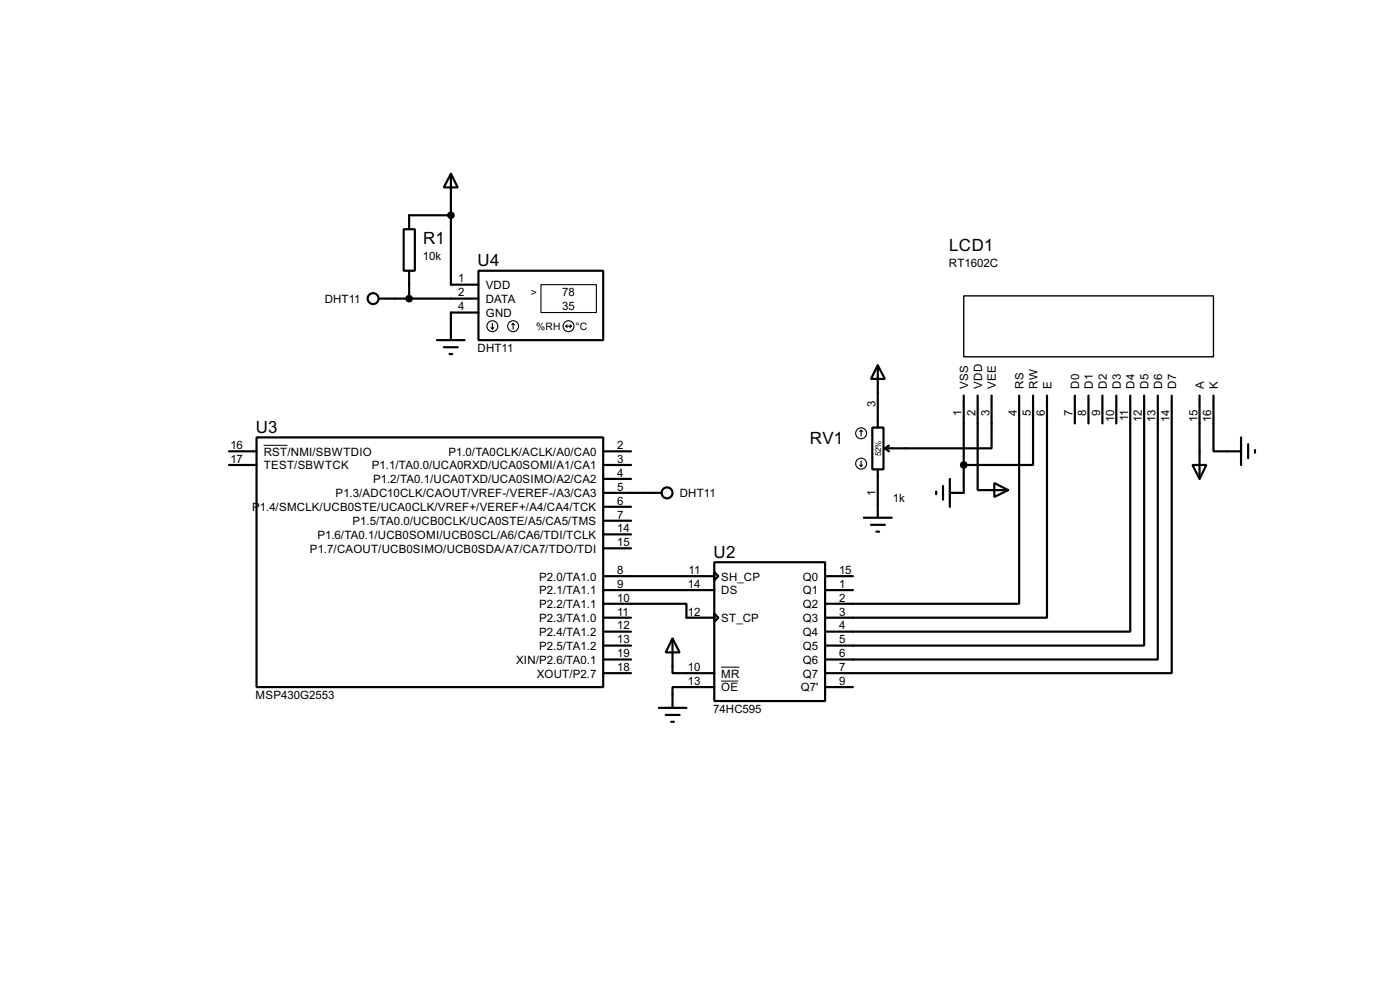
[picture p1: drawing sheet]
<svg xmlns="http://www.w3.org/2000/svg" width="256mm" height="180mm" viewBox="0 0 256 180" stroke-linecap="round" stroke-linejoin="round" font-family="sans-serif">
<g fill="none" stroke="#000" stroke-width=".4">
<path d="M82.6 31.8l1.3 2.5h-2.6zM82.6 31.8v20.3h5.1M82.6 39.4h-7.6v2.6M69.4 54.7h18.3M74 42h2v7.6h-2zM75 49.6v5.1M87.7 49.6h22.8v12.7h-22.8zM87.7 57.2h-5.1v5.1M80.1 62.3h5M81.3 63.6h2.6M82.4 64.8h.5M159.8 78.3h2.1v7.6h-2.1z"/>
<path d="M160.8 66.9l1.3 2.5h-2.5zM160.8 66.9v11.4M176.6 72.4v17.8h-2.6M179.1 72.4v17.3h5.6M181.7 72.4v9.7h-19.6M186.7 72.4v38.1h-35.5M189.3 72.4v12.7h-12.7M191.8 72.4v40.7h-40.6M196.9 72.4v5.1M199.4 72.4v5.1M202 72.4v5.1M204.5 72.4v5.1"/>
<path d="M207.1 72.4v43.2h-55.9M209.6 72.4v45.8h-58.4M212.1 72.4v48.3h-60.9M214.7 72.4v50.8h-63.5M219.8 72.4v15.3M222.3 72.4v10.2h5.1M42 85.1h5M42 82.6h5M47 80.1h63.5v45.7h-63.5zM110.5 90.2h10.7M110.5 85.1h5.1M110.5 82.6h5.1"/>
<path d="M110.5 97.8h5.1M110.5 87.7h5.1M110.5 92.8h5.1M110.5 95.3h5.1M158.3 94.8h5.1M159.6 96.1h2.5M160.6 97.3h.5M160.8 85.9v8.9M162.1 82.1l.8 .5M162.9 81.6l-.8 .5M171.5 90v.5M172.8 89v2.5"/>
<path d="M174 87.7v5.1M182.2 88.4l2.5 1.3-2.5 1.3zM218.5 85.1h2.5l-1.2 2.6zM227.4 80.1v5M228.7 81.3v2.6M229.9 82.4v.5M110.5 110.5h15.3v2.6h5.1M110.5 108h20.4M110.5 105.5h20.4M110.5 113.1h5.1M110.5 115.6h5.1M110.5 118.2h5.1"/>
<path d="M110.5 100.4h5.1M123.2 116.9l1.3 2.5h-2.5zM123.2 116.9v6.3h7.7M130.9 102.9h20.3v25.4h-20.3zM130.9 104.7l.7 .8-.7 .7zM130.9 112.3l.7 .8-.7 .7zM151.2 108h5.1M151.2 105.5h5.1M110.5 120.7h5.1M110.5 123.2h5.1M120.7 129.6h5.1M122 130.9h2.5"/>
<path d="M123 132.1h.5M130.9 125.8h-7.7v3.8M151.2 125.8h5.1"/>
<circle cx="68.3" cy="54.7" r="1"/>
<circle cx="122.2" cy="90.2" r="1"/>
</g>
<path d="M48.3 81.5h4.4M132.1 122.1h3.4M132.1 124.7h3.2" fill="none" stroke="#000" stroke-width=".18"/>
<g fill="none" stroke="#000" stroke-width=".2">
<path d="M90 60l.2 .3M90.2 59.2v1.1M90.5 60l-.3 .3M94 59.2l-.2 .3M94 59.2l.3 .3M94 59.2v1.1M99.1 52.1h10.2v5.1h-10.2zM103.7 59.7h1M103.7 59.7l.2 .3M103.9 59.5l-.2 .2M104.4 59.5l.3 .2M104.7 59.7l-.3 .3"/>
<path d="M157.8 78.8l-.3 .2M157.8 78.8l.2 .2M157.8 78.8v1M157.5 85.1l.3 .3M157.8 84.4v1M158 85.1l-.2 .3"/>
<circle cx="90.2" cy="59.7" r="1"/>
<circle cx="94" cy="59.7" r="1"/>
<circle cx="104.1" cy="59.7" r="1"/>
<circle cx="157.7" cy="79.3" r="1"/>
<circle cx="157.7" cy="84.9" r="1"/>
</g>
<path d="M176.6 54.2h45.7v11.1h-45.7z" fill="none" stroke="#000" stroke-width=".25"/>
<g fill="#000" stroke="#000" stroke-width=".4">
<circle cx="82.6" cy="39.4" r=".5"/>
<circle cx="74.9" cy="54.7" r=".5"/>
<circle cx="176.5" cy="85.1" r=".5"/>
</g>
<g font-size="3.5">
<text x="77.5" y="44.6">R1</text>
<text x="173.9" y="45.9">LCD1</text>
<text x="87.5" y="48.7">U4</text>
<text x="46.9" y="79.3">U3</text>
<text x="148.4" y="81.3">RV1</text>
<text x="130.7" y="102.1">U2</text>
</g>
<g font-size="2.4">
<text x="77.5" y="47.6">10k</text>
<text x="84" y="51.7">1</text>
<text x="89" y="52.9">VDD</text>
<text x="173.8" y="48.8">RT1602C</text>
<text x="59.5" y="55.4">DHT11</text>
<text x="84" y="54.3">2</text>
<text x="84" y="56.8">4</text>
<text x="89" y="55.4">DATA</text>
<text x="89" y="58">GND</text>
<text x="103" y="54.2">78</text>
<text x="103" y="56.7">35</text>
<text x="87.5" y="64.5">DHT11</text>
<text x="177.4" y="71.1" transform="rotate(-90 177.4 71.1)">VSS</text>
<text x="179.9" y="71.1" transform="rotate(-90 179.9 71.1)">VDD</text>
<text x="182.4" y="71.1" transform="rotate(-90 182.4 71.1)">VEE</text>
<text x="187.5" y="71.1" transform="rotate(-90 187.5 71.1)">RS</text>
<text x="190.1" y="71.1" transform="rotate(-90 190.1 71.1)">RW</text>
<text x="192.6" y="71.1" transform="rotate(-90 192.6 71.1)">E</text>
<text x="197.7" y="71.1" transform="rotate(-90 197.7 71.1)">D0</text>
<text x="200.2" y="71.1" transform="rotate(-90 200.2 71.1)">D1</text>
<text x="202.8" y="71.1" transform="rotate(-90 202.8 71.1)">D2</text>
<text x="205.3" y="71.1" transform="rotate(-90 205.3 71.1)">D3</text>
<text x="207.9" y="71.1" transform="rotate(-90 207.9 71.1)">D4</text>
<text x="210.4" y="71.1" transform="rotate(-90 210.4 71.1)">D5</text>
<text x="212.9" y="71.1" transform="rotate(-90 212.9 71.1)">D6</text>
<text x="215.5" y="71.1" transform="rotate(-90 215.5 71.1)">D7</text>
<text x="220.6" y="71.1" transform="rotate(-90 220.6 71.1)">A</text>
<text x="223.1" y="71.1" transform="rotate(-90 223.1 71.1)">K</text>
<text x="160.4" y="74.4" transform="rotate(-90 160.4 74.4)">3</text>
<text x="176.2" y="76.1" transform="rotate(-90 176.2 76.1)">1</text>
<text x="178.7" y="76.1" transform="rotate(-90 178.7 76.1)">2</text>
<text x="181.3" y="76.1" transform="rotate(-90 181.3 76.1)">3</text>
<text x="186.3" y="76.1" transform="rotate(-90 186.3 76.1)">4</text>
<text x="188.9" y="76.1" transform="rotate(-90 188.9 76.1)">5</text>
<text x="191.4" y="76.1" transform="rotate(-90 191.4 76.1)">6</text>
<text x="196.5" y="76.1" transform="rotate(-90 196.5 76.1)">7</text>
<text x="199" y="76.1" transform="rotate(-90 199 76.1)">8</text>
<text x="201.6" y="76.1" transform="rotate(-90 201.6 76.1)">9</text>
<text x="204.1" y="77.3" transform="rotate(-90 204.1 77.3)">10</text>
<text x="206.7" y="77.1" transform="rotate(-90 206.7 77.1)">11</text>
<text x="209.2" y="77.3" transform="rotate(-90 209.2 77.3)">12</text>
<text x="211.7" y="77.3" transform="rotate(-90 211.7 77.3)">13</text>
<text x="214.3" y="77.3" transform="rotate(-90 214.3 77.3)">14</text>
<text x="219.4" y="77.3" transform="rotate(-90 219.4 77.3)">15</text>
<text x="221.9" y="77.3" transform="rotate(-90 221.9 77.3)">16</text>
<text x="42.2" y="82.2">16</text>
<text x="48.3" y="83.4">RST/NMI/SBWTDIO</text>
<text x="82.1" y="83.4">P1.0/TA0CLK/ACLK/A0/CA0</text>
<text x="113.1" y="82.2">2</text>
<text x="42.2" y="84.7">17</text>
<text x="48.3" y="85.9">TEST/SBWTCK</text>
<text x="68.1" y="85.9">P1.1/TA0.0/UCA0RXD/UCA0SOMI/A1/CA1</text>
<text x="68.3" y="88.5">P1.2/TA0.1/UCA0TXD/UCA0SIMO/A2/CA2</text>
<text x="113.1" y="87.3">4</text>
<text x="113.1" y="84.7">3</text>
<text x="113.1" y="89.8">5</text>
<text x="46.2" y="93.6">P</text>
<text x="47.6" y="93.6">1.4/SMCLK/UCB0STE/UCA0CLK/VREF+/VEREF+/A4/CA4/TCK</text>
<text x="61.5" y="91">P1.3/ADC10CLK/CAOUT/VREF-/VEREF-/A3/CA3</text>
<text x="113.1" y="92.4">6</text>
<text x="113.1" y="94.9">7</text>
<text x="124.5" y="91">DHT11</text>
<text x="160.4" y="90.9" transform="rotate(-90 160.4 90.9)">1</text>
<text x="163.6" y="91.9">1k</text>
<text x="56.8" y="101.2">P1.7/CAOUT/UCB0SIMO/UCB0SDA/A7/CA7/TDO/TDI</text>
<text x="58.1" y="98.6">P1.6/TA0.1/UCB0SOMI/UCB0SCL/A6/CA6/TDI/TCLK</text>
<text x="64.6" y="96.1">P1.5/TA0.0/UCB0CLK/UCA0STE/A5/CA5/TMS</text>
<text x="113.1" y="100">15</text>
<text x="113.1" y="97.4">14</text>
<text x="98.8" y="106.3">P2.0/TA1.0</text>
<text x="113.1" y="107.6">9</text>
<text x="113.1" y="105.1">8</text>
<text x="126" y="107.6">14</text>
<text x="126.2" y="105.1">11</text>
<text x="132.1" y="106.3">SH_CP</text>
<text x="147.1" y="106.3">Q0</text>
<text x="153.7" y="105.1">15</text>
<text x="153.7" y="107.6">1</text>
<text x="98.8" y="108.8">P2.1/TA1.1</text>
<text x="98.8" y="111.3">P2.2/TA1.1</text>
<text x="98.8" y="113.9">P2.3/TA1.0</text>
<text x="113.1" y="110.1">10</text>
<text x="113.1" y="112.7">11</text>
<text x="126" y="112.7">12</text>
<text x="132.1" y="113.9">ST_CP</text>
<text x="132.1" y="108.8">DS</text>
<text x="147.1" y="108.8">Q1</text>
<text x="147.1" y="111.3">Q2</text>
<text x="147.1" y="113.9">Q3</text>
<text x="153.7" y="110.1">2</text>
<text x="153.7" y="112.7">3</text>
<text x="98.8" y="119">P2.5/TA1.2</text>
<text x="98.8" y="116.4">P2.4/TA1.2</text>
<text x="113.1" y="117.8">13</text>
<text x="113.1" y="115.2">12</text>
<text x="147.1" y="116.4">Q4</text>
<text x="147.1" y="119">Q5</text>
<text x="153.7" y="115.2">4</text>
<text x="153.7" y="117.8">5</text>
<text x="94.6" y="121.5">XIN/P2.6/TA0.1</text>
<text x="98.3" y="124">XOUT/P2.7</text>
<text x="113.1" y="122.8">18</text>
<text x="113.1" y="120.3">19</text>
<text x="126" y="122.8">10</text>
<text x="126" y="125.4">13</text>
<text x="132.1" y="124">MR</text>
<text x="147.1" y="121.5">Q6</text>
<text x="147.1" y="124">Q7</text>
<text x="153.7" y="120.3">6</text>
<text x="153.7" y="122.8">7</text>
<text x="153.7" y="125.4">9</text>
<text x="46.8" y="128">MSP430G2553</text>
<text x="130.7" y="130.5">74HC595</text>
<text x="132.1" y="126.6">OE</text>
<text x="146.7" y="126.6">Q7'</text>
</g>
<g font-size="2.1">
<text x="97.3" y="54.1">&gt;</text>
<text x="98.2" y="60.5">%RH</text>
<text x="105.5" y="60.5">°C</text>
</g>
<text font-size="1.7" x="161.4" y="83.5" transform="rotate(-90 161.4 83.5)">52%</text>
</svg>
